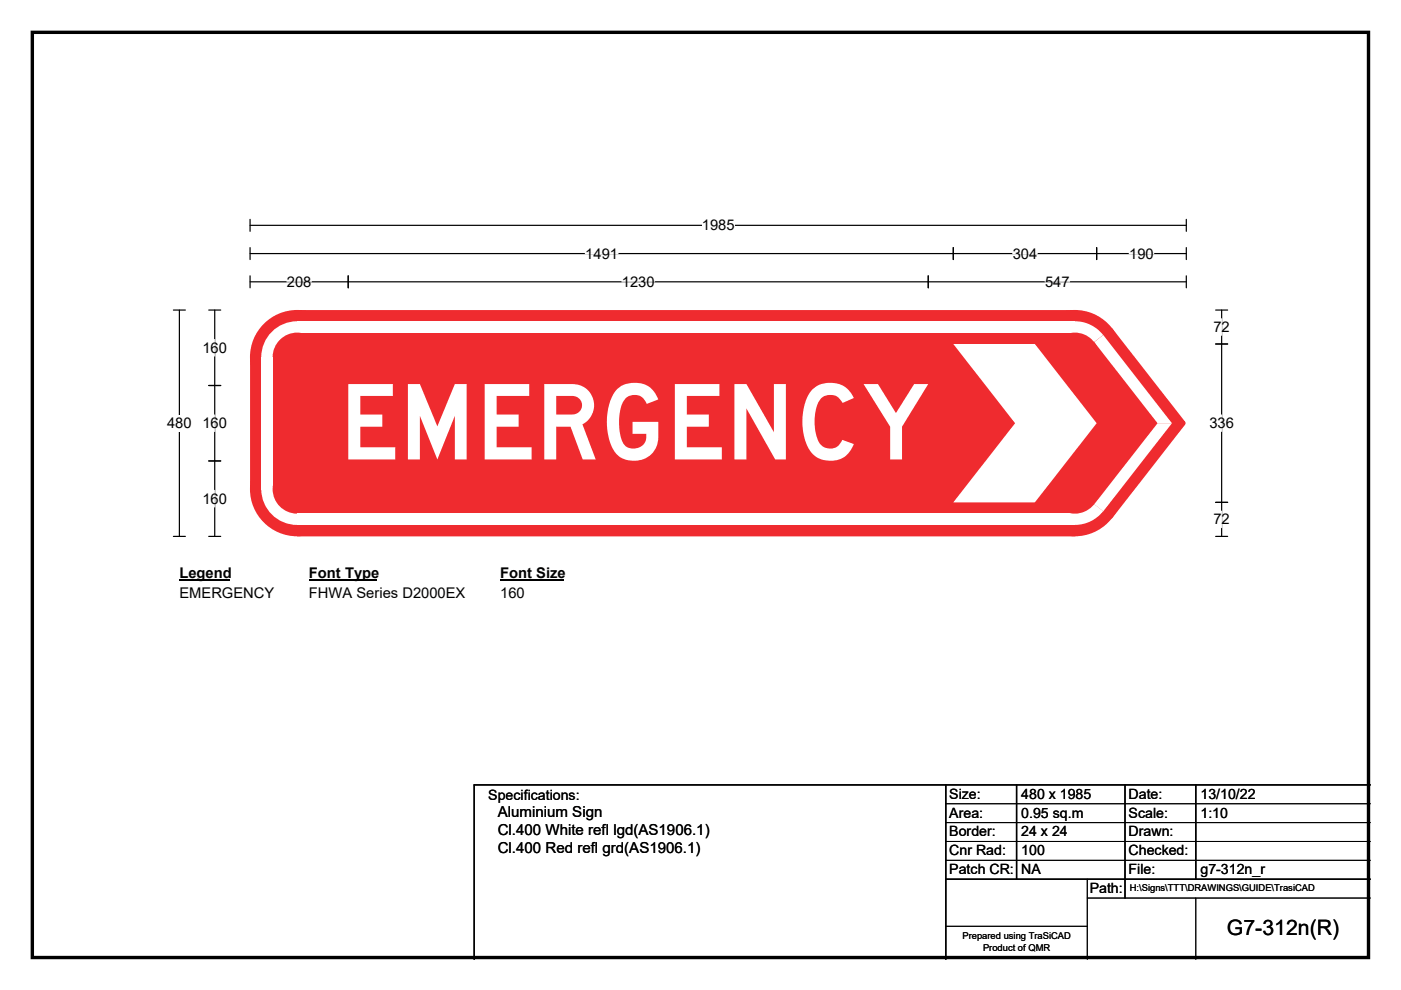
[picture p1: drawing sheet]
<svg xmlns="http://www.w3.org/2000/svg" width="297mm" height="210mm" viewBox="0 0 297 210" stroke-linecap="round" stroke-linejoin="round" font-family="sans-serif">
<path d="M6.9 6.9h283.2v196.2h-283.2z" fill="none" stroke="#000" stroke-width=".72"/>
<path d="M53 47.8h198.5M53 46.5v2.6M251.5 46.5v2.6" fill="none" stroke="#000" stroke-width=".25"/>
<path d="M148.8 46.1h6.9v3.5h-6.9z" fill="#fff"/>
<g fill="none" stroke="#000" stroke-width=".25">
<path d="M53 53.8h198.5M53 52.5v2.6M53 58.5v2.5M53 59.8h198.5M73.8 58.5v2.5M196.8 58.5v2.5M202.1 52.5v2.6M232.5 52.5v2.6M251.5 58.5v2.5M251.5 52.5v2.6M36.8 65.8h2.5M38 65.8v48"/>
<path d="M36.8 113.8h2.5"/>
</g>
<path d="M60.8 59.8h5.2M124.1 53.8h6.9M131.8 59.8h7M214.7 53.8h5.2M221.6 59.8h5.2M239.4 53.8h5.2" fill="none" stroke="#fff" stroke-width=".25"/>
<path d="M35.4 88h5.2v3.5h-5.2z" fill="#fff"/>
<path d="M44.3 65.8h2.5M45.5 65.8v48M257.7 65.8h2.6M257.7 73h2.6M259 65.8v48M44.3 81.8h2.5M44.3 97.8h2.5M44.3 113.8h2.5M257.7 113.8h2.6M257.7 106.6h2.6" fill="none" stroke="#000" stroke-width=".25"/>
<path d="M45.5 72v3.5M259 67.6v3.5M45.5 88v3.5M259 88v3.5M45.5 104v3.5M259 108.4v3.5" fill="none" stroke="#fff" stroke-width=".25"/>
<path d="M38 119.8h10.8v3.5h-10.8z" fill="#fff"/>
<path d="M38 123.1h10.8" fill="none" stroke="#000" stroke-width=".32"/>
<path d="M65.5 119.8h14.4v3.5h-14.4z" fill="#fff"/>
<path d="M65.5 123.1h14.4" fill="none" stroke="#000" stroke-width=".32"/>
<path d="M106.1 119.8h13.4v3.5h-13.4z" fill="#fff"/>
<path d="M106.1 123.1h13.4" fill="none" stroke="#000" stroke-width=".32"/>
<g fill="#fff">
<path d="M38 124h20v3.4h-20z"/>
<path d="M65.5 124h33.1v3.4h-33.1z"/>
<path d="M106.1 124h5.2v3.4h-5.2z"/>
</g>
<g fill="#ef2b2f">
<path d="M53 75.8l10-10h164.9l7.9 3.8 15.5 19.9v.6l-15.5 19.8-7.9 3.9h-164.9l-10-10z" fill-rule="evenodd"/>
<circle cx="63" cy="75.7" r="10"/>
<circle cx="63" cy="103.7" r="10"/>
<circle cx="227.9" cy="103.7" r="10"/>
<circle cx="250.9" cy="89.7" r=".49"/>
<circle cx="227.9" cy="75.7" r="10"/>
</g>
<g fill="#fff">
<path d="M63 68.2h164.9v2.4h-164.9z" fill-rule="evenodd"/>
<path d="M58 70a7.6 7.6 0 0 1 5-1.9v7.6h-7.6a7.6 7.6 0 0 1 2.6-5.7z" fill-rule="evenodd"/>
</g>
<circle cx="63" cy="75.7" r="5.2" fill="#ef2b2f"/>
<g fill="#fff">
<path d="M55.4 75.8h2.4v28h-2.4z" fill-rule="evenodd"/>
<path d="M55.4 103.6l7.6 .1v7.6a7.6 7.6 0 0 1-7.6-7.7z" fill-rule="evenodd"/>
</g>
<circle cx="63" cy="103.7" r="5.2" fill="#ef2b2f"/>
<g fill="#fff">
<path d="M63 109h164.9v2.4h-164.9z" fill-rule="evenodd"/>
<path d="M227.9 103.7l6 4.7a7.6 7.6 0 0 1-6.1 2.9z" fill-rule="evenodd"/>
</g>
<circle cx="227.9" cy="103.7" r="5.2" fill="#ef2b2f"/>
<g fill="#fff">
<path d="M245.4 89.8h3.1l-14.6 18.7-1.9-1.5z"/>
<path d="M232 72.6l1.9-1.5 14.6 18.7h-3.1z"/>
<path d="M227.8 68.1a7.6 7.6 0 0 1 6.1 3l-6 4.6z" fill-rule="evenodd"/>
</g>
<circle cx="227.9" cy="75.7" r="5.2" fill="#ef2b2f"/>
<path d="M202.1 73h17.3l13.1 16.8-13.1 16.8h-17.3l13.1-16.8z" fill-rule="evenodd" fill="#fff"/>
<path d="M200.5 166.5v37M215.5 166.5v20M238.5 166.5v24M253.5 166.5v20M290.5 166.5h-190v37M200.5 186.5h90" fill="none" stroke="#000" stroke-width=".3"/>
<path d="M200.5 170.5h90M200.5 174.5h90M200.5 178.5h90M200.5 182.5h90M200.5 196.5h30M230.5 186.5v17M230.5 190.5h60M253.5 190.5v13" fill="none" stroke="#000" stroke-width=".21"/>
<text font-size="22.2" fill="#fff" x="71.9" y="97.5">EMERGENCY</text>
<text font-size="4.5" x="260.1" y="198.3">G7-312n(R)</text>
<g font-size="3.2">
<text x="105.5" y="173.4">Aluminium Sign</text>
<text x="105.5" y="177.2">Cl.400 White refl lgd(AS1906.1)</text>
<text x="105.5" y="181">Cl.400 Red refl grd(AS1906.1)</text>
</g>
<g font-size="3.1">
<text x="148.8" y="48.9">1985</text>
<text x="124.1" y="54.8">1491</text>
<text x="214.7" y="54.8">304</text>
<text x="239.4" y="54.8">190</text>
<text x="60.8" y="60.8">208</text>
<text x="131.8" y="60.8">1230</text>
<text x="221.6" y="60.8">547</text>
<text x="257.3" y="70.4">72</text>
<text x="42.9" y="74.8">160</text>
<text x="35.4" y="90.8">480</text>
<text x="42.9" y="90.8">160</text>
<text x="256.4" y="90.8">336</text>
<text x="42.9" y="106.8">160</text>
<text x="257.3" y="111.2">72</text>
<text x="38" y="122.6">Legend</text>
<text x="65.5" y="122.6">Font Type</text>
<text x="106.1" y="122.6">Font Size</text>
<text x="38" y="126.7">EMERGENCY</text>
<text x="65.5" y="126.7">FHWA Series D2000EX</text>
<text x="106.1" y="126.7">160</text>
</g>
<g font-size="3">
<text x="103.5" y="169.7">Specifications:</text>
<text x="201.3" y="169.4">Size:</text>
<text x="201.3" y="173.4">Area:</text>
<text x="216.5" y="169.4">480 x 1985</text>
<text x="216.5" y="173.4">0.95 sq.m</text>
<text x="239.3" y="169.4">Date:</text>
<text x="239.3" y="173.4">Scale:</text>
<text x="254.5" y="169.4">13/10/22</text>
<text x="254.5" y="173.4">1:10</text>
<text x="201.3" y="177.4">Border:</text>
<text x="216.5" y="177.4">24 x 24</text>
<text x="239.3" y="177.4">Drawn:</text>
<text x="201.3" y="181.4">Cnr Rad:</text>
<text x="201.3" y="185.4">Patch CR:</text>
<text x="216.5" y="181.4">100</text>
<text x="216.5" y="185.4">NA</text>
<text x="239.3" y="181.4">Checked:</text>
<text x="239.3" y="185.4">File:</text>
<text x="254.5" y="185.4">g7-312n_r</text>
<text x="231" y="189.4">Path:</text>
</g>
<g font-size="2">
<text x="239.5" y="189">H:\Signs\TTT\DRAWINGS\GUIDE\TrasiCAD</text>
<text x="204.1" y="199.3">Prepared using TraSiCAD</text>
<text x="208.4" y="201.7">Product of QMR</text>
</g>
</svg>
